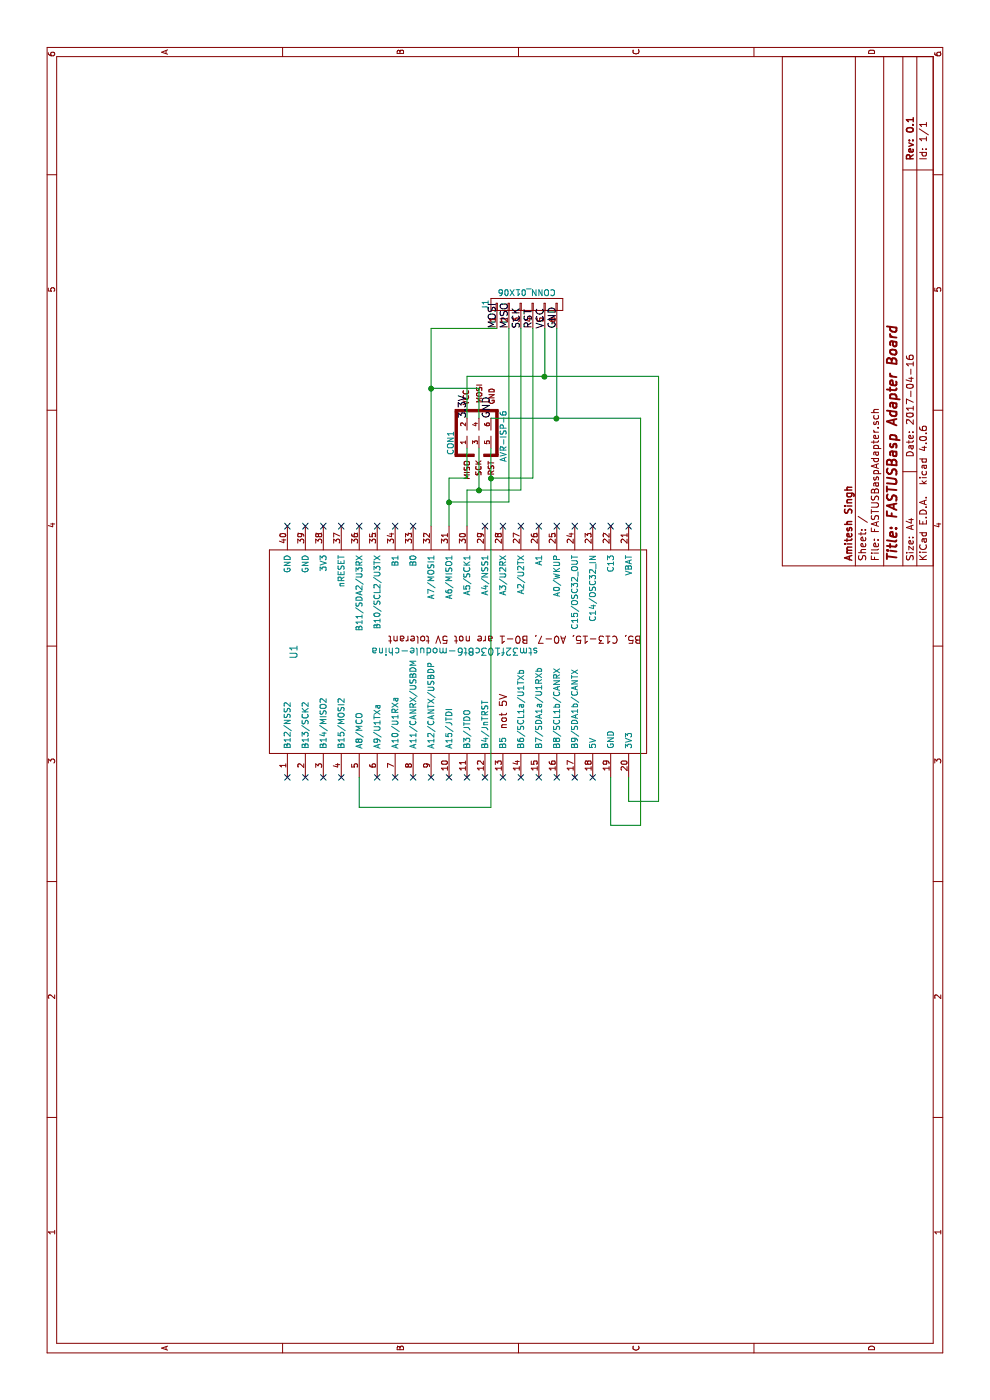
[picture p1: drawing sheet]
EESchema Schematic File Version 2
LIBS:power
LIBS:device
LIBS:transistors
LIBS:conn
LIBS:linear
LIBS:regul
LIBS:74xx
LIBS:cmos4000
LIBS:adc-dac
LIBS:memory
LIBS:xilinx
LIBS:microcontrollers
LIBS:dsp
LIBS:microchip
LIBS:analog_switches
LIBS:motorola
LIBS:texas
LIBS:intel
LIBS:audio
LIBS:interface
LIBS:digital-audio
LIBS:philips
LIBS:display
LIBS:cypress
LIBS:siliconi
LIBS:opto
LIBS:atmel
LIBS:contrib
LIBS:valves
LIBS:stm32f103c8t6-module-china
LIBS:FASTUSBaspAdapter-cache
EELAYER 25 0
EELAYER END
$Descr A4 11693 8268
encoding utf-8
Sheet 1 1
Title "FASTUSBasp Adapter Board"
Date "2017-04-16"
Rev "0.1"
Comp "Amitesh Singh"
Comment1 ""
Comment2 ""
Comment3 ""
Comment4 ""
$EndDescr
$Comp
L stm32f103c8t6-module-china U1
U 1 1
P 6250 3800
F 0 "U1" H 6250 5150 60  0000 C CNN
F 1 "stm32f103c8t6-module-china" V 6250 3800 60  0000 C CNN
F 2 "myelin-kicad:stm32f103c8t6-module-china" H 6250 2100 60  0001 C CNN
F 3 "" H 5850 4050 60  0000 C CNN
	1    6250 3800
	1    0    0    -1  
$EndComp
NoConn ~ 5200 3150
NoConn ~ 5200 3300
NoConn ~ 5200 3450
NoConn ~ 5200 3600
NoConn ~ 5200 3750
NoConn ~ 5200 3900
NoConn ~ 5200 4050
NoConn ~ 5200 4200
NoConn ~ 5200 4350
NoConn ~ 5200 4500
NoConn ~ 5200 4650
NoConn ~ 5200 4800
NoConn ~ 5200 4950
NoConn ~ 7300 4050
NoConn ~ 7300 4200
NoConn ~ 7300 4350
NoConn ~ 7300 4500
NoConn ~ 7300 4650
NoConn ~ 7300 4800
NoConn ~ 7300 4950
NoConn ~ 7300 5100
NoConn ~ 7300 5250
NoConn ~ 7300 3000
NoConn ~ 7300 2850
NoConn ~ 7300 2400
NoConn ~ 7300 3150
NoConn ~ 7300 3300
NoConn ~ 7300 3450
NoConn ~ 5200 2400
NoConn ~ 5200 2550
NoConn ~ 5200 2700
NoConn ~ 5200 2850
NoConn ~ 7300 2550
NoConn ~ 7300 2700
$Comp
L AVR-ISP-6 CON1
U 1 1
P 8100 4000
F 0 "CON1" H 7995 4240 50  0000 C CNN
F 1 "AVR-ISP-6" H 7835 3770 50  0000 L BNN
F 2 "Pin_Headers:Pin_Header_Straight_2x03_Pitch2.54mm" V 7580 4040 50  0001 C CNN
F 3 "" H 8075 4000 50  0001 C CNN
	1    8100 4000
	1    0    0    -1  
$EndComp
Wire Wire Line
	5200 5250 5000 5250
Wire Wire Line
	5000 5250 5000 5500
Wire Wire Line
	5000 5500 8550 5500
Wire Wire Line
	8550 5500 8550 3900
Wire Wire Line
	8550 3900 8200 3900
Wire Wire Line
	8200 4100 8200 5350
Wire Wire Line
	8200 5350 4800 5350
Wire Wire Line
	4800 5350 4800 5100
Wire Wire Line
	4800 5100 5200 5100
Wire Wire Line
	7300 3600 8950 3600
Wire Wire Line
	7300 3750 7700 3750
Wire Wire Line
	7700 3750 7700 3900
Wire Wire Line
	7700 3900 7950 3900
Wire Wire Line
	7300 3900 7600 3900
Wire Wire Line
	7600 3900 7600 4350
Wire Wire Line
	7600 4000 7950 4000
Wire Wire Line
	7950 4100 4950 4100
Wire Wire Line
	4950 4100 4950 3000
Wire Wire Line
	4950 3000 5200 3000
Text Label 8200 3900 0    60   ~ 0
3.3V
Wire Wire Line
	8450 3600 8450 4000
Wire Wire Line
	8450 4000 8200 4000
Text Label 8200 4100 0    60   ~ 0
GND
$Comp
L CONN_01X06 J1
U 1 1
P 9150 4400
F 0 "J1" H 9150 4750 50  0000 C CNN
F 1 "CONN_01X06" V 9250 4400 50  0000 C CNN
F 2 "Pin_Headers:Pin_Header_Straight_1x06_Pitch2.00mm" H 9150 4400 50  0001 C CNN
F 3 "" H 9150 4400 50  0001 C CNN
	1    9150 4400
	1    0    0    -1  
$EndComp
Text Label 8950 4150 0    60   ~ 0
MOSI
Text Label 8950 4250 0    60   ~ 0
MISO
Text Label 8950 4350 0    60   ~ 0
SCK
Text Label 8950 4450 0    60   ~ 0
RST
Text Label 8950 4550 0    60   ~ 0
VCC
Text Label 8950 4650 0    60   ~ 0
GND
Wire Wire Line
	8950 3600 8950 4150
Connection ~ 8450 3600
Wire Wire Line
	8950 4250 7500 4250
Wire Wire Line
	7500 4250 7500 3750
Connection ~ 7500 3750
Wire Wire Line
	7600 4350 8950 4350
Connection ~ 7600 4000
Wire Wire Line
	8950 4450 7700 4450
Wire Wire Line
	7700 4450 7700 4100
Connection ~ 7700 4100
Wire Wire Line
	8950 4550 8550 4550
Connection ~ 8550 4550
Wire Wire Line
	8950 4650 8200 4650
Connection ~ 8200 4650
$EndSCHEMATC
